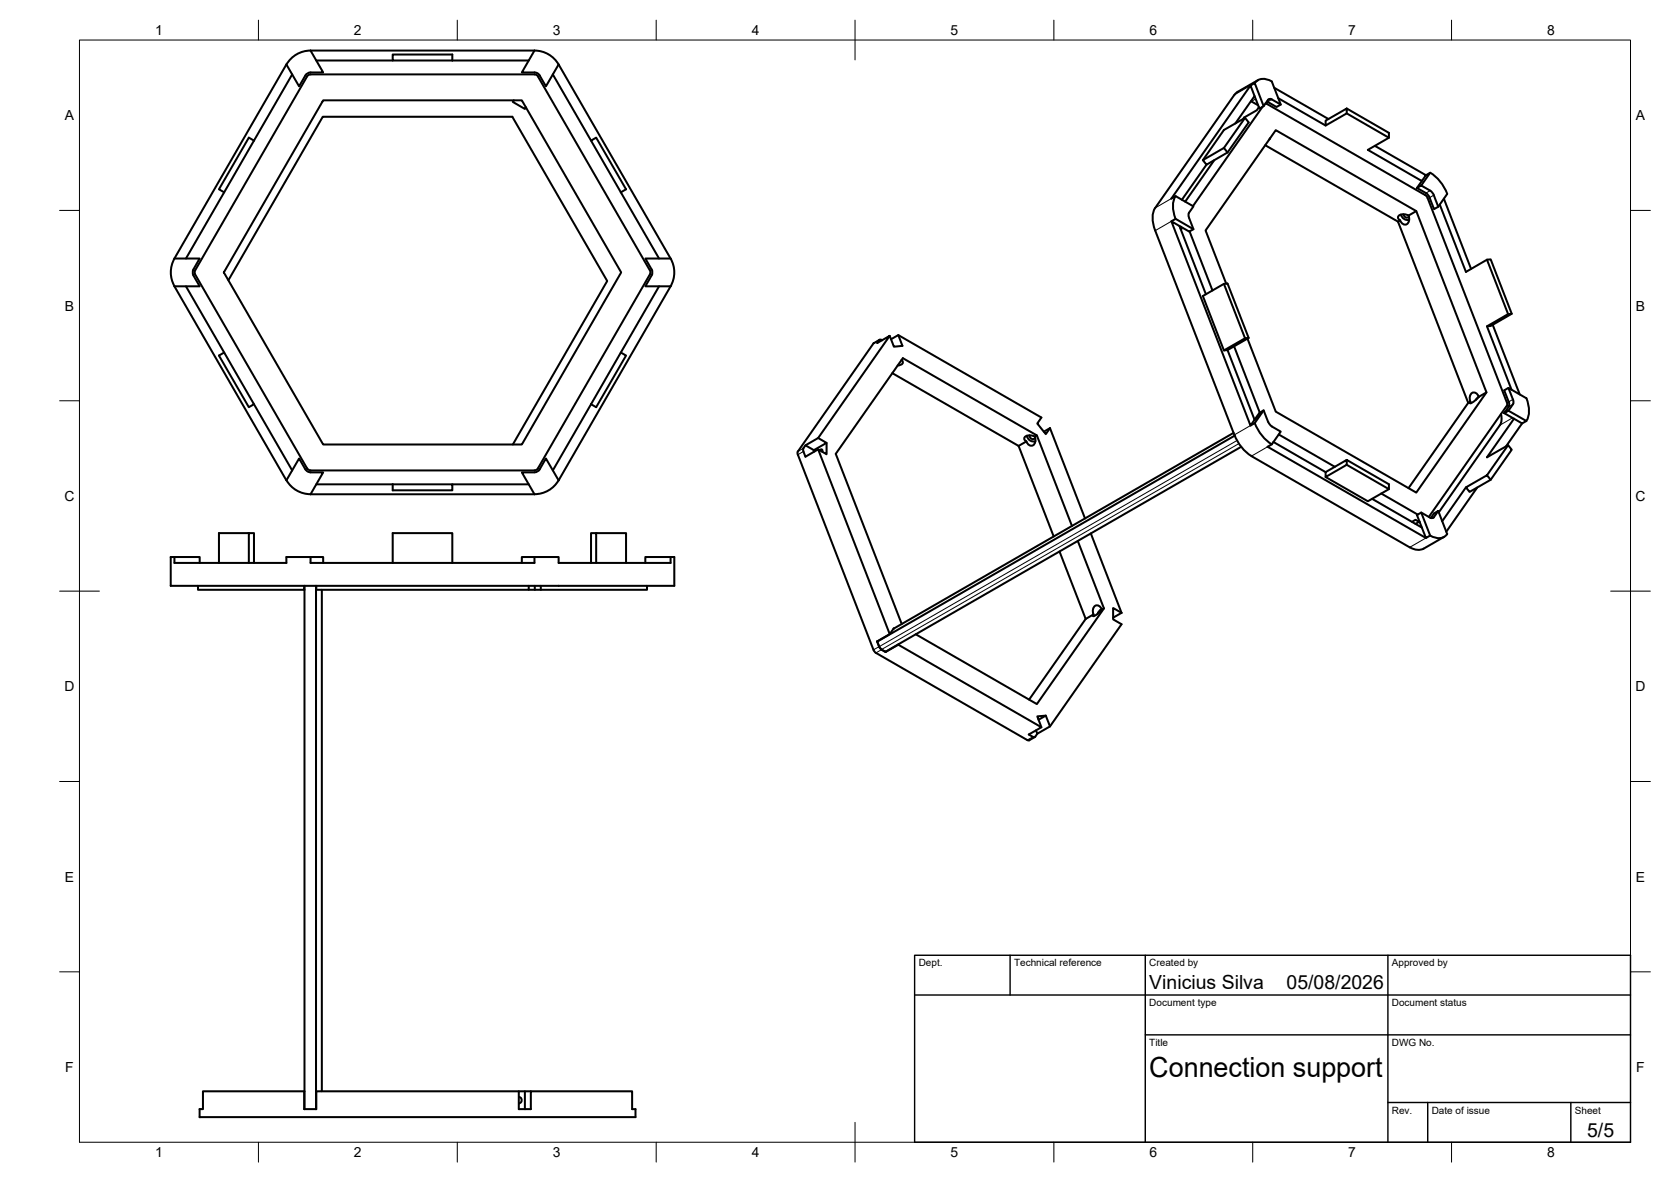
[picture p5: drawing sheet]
<svg xmlns="http://www.w3.org/2000/svg" width="420mm" height="297mm" viewBox="0 0 420 297" stroke-linecap="round" stroke-linejoin="round" font-family="sans-serif">
<!-- layer: Visible -->
<g fill="none" stroke="#000" stroke-width=".51">
<path d="M72 16.2l-28.1 48.8h6.3l-1.6 2.7M72 16.2l3.2 5.5 1.6-2.7M73.5 18.7l-9.6 16.6M77.2 19.2l-28.1 48.7-.2 .5 .2 .6 28.1 48.7M78.1 12.7l3.2 5.5h-3.2a1.49 1.49 0 0 0-1.3 .8M78.1 12.7h56.3M78.1 12.7a7 7 0 0 0-6.1 3.5M79.5 15.2h19.2M98.7 13.7h15v1.5h-15zM113.7 15.2h19.2M134.4 12.7l-3.2 5.5h3.2a1.49 1.49 0 0 1 1.3 .8M134.4 12.7a7 7 0 0 1 6.1 3.5"/>
<path d="M135.3 19.2l28.1 48.7 .2 .5-.2 .6-28.1 48.7M135.3 19.2l-.4-.4-.5-.1h-56.3l-.5 .1-.4 .4M135.7 19l1.6 2.7 3.2-5.5 28.1 48.8h-6.3l1.6 2.7M139 18.7l9.6 16.6M62.6 34.6l1.3 .7-7.5 13-1.3-.7zM81 25.6h.1M81.3 25.2h49.9l25 43.3-25 43.2h-49.9l-25-43.2zM129.2 25.2l-.3 .4 3.1 1.8 .2-.4M148.6 35.3l1.3-.7 7.5 13-1.3 .7zM308.7 38.3l5.3-7.5-.9-1.2-5.4 3.1-5.2 7.5M310.4 23.8l-19.9 28.4a6.4 6.4 0 0 0 0 5.7l19.9 51.4M310.6 31l4.8-6.9-1-2.6-19.9 28.4 1.1-.6 4.5 2.6-1.1 1.6-.2 .5 1.3 3.6-1.1 .6-2.4-1.4"/>
<path d="M311.2 23.1l-.8 .7M313.1 29.6l-5.4 7.6M314.4 21.5l1.1-.6 2.2 5.8M314.6 25.4l.1 .1M314.7 25.5l1.7 1M315.4 24.1l1.3 3.2 1-.6 1.2-1.6M316.3 20.2l-5.2 2.9M316.5 26.9l-.5 .8-3.2 1.8-.2 .4M317.5 26.8l-17.5 25M318.1 36.5l33.4 19.2 17.7 45.5-15 21.5M318.2 26l.3 .1M318.5 26.1l40.2 23.2 20.2 51.8"/>
<path d="M318.6 25.5l.1 .1M318.9 25.1a.64 .64 0 0 1 .9-.1l2.2 1.3M319.4 34.7l-.3 .3M319.8 20.5l2.2 5.8-1 .6-2.3-1.3M319.8 20.5a3.1 3.1 0 0 0-4.3 .4M320.4 22.1l13.6 7.8M321.4 24.7l11.9 6.8M338.6 27.3v1.2l-5.3 3v-1.2l5.3-3 10.6 6.1v1.2l-5.3 3.1 13.6 7.8 1-1.5-12.8-7.4M338.6 28.5l10.6 6.1M56.4 48.3l-9.6 16.7M156.1 48.3l9.6 16.7M294.5 55.6l1.1-.6 4.5 2.6"/>
<path d="M295.6 49.3a6.4 6.4 0 0 0 0 5.7M296.9 57l.2 .5-.2 .1M297 57.2l-.2 .1M299.1 58.2l5.8 14.8M302.5 40.2l5.2-3 1 1.1-5.3 3.1zM303.4 41.4l-6.2 8.8M305.3 40.3l-7.3 10.4M351.6 54.3a2.24 2.24 0 0 1 2.6-.1 1.43 1.43 0 0 1-1.2 2.2l-.7-.6-.2-.4a.74 .74 0 0 1-.5-1.1zM352 55.4l-.5 .3M352.3 53.9a1.74 1.74 0 0 0 2 1.4M352.9 53.8l.3 .7a.77 .77 0 0 0 1.1 0M356.1 53.1l-1.9 1.1"/>
<path d="M356.3 47.2l2.8 1.8 1.5 3.6 1-.6 2.3-3.2M357.5 45.5l-1.2 1.7 1.1-.6 2.5 1.5 .6 .9 1.1 3M358.5 44l1.1-.6-2.2 3.2M359.6 43.4a10.8 10.8 0 0 1 4.3 5.3M362 51.4l6.6 16.9 5.3-3 .9-.1 5.3 13.7M363.1 49.9l6.8 17.7M43.9 72l28.1 48.7M43.9 65a7 7 0 0 0 0 6.9M46.8 72l17.1 29.6-1.3 .7-7.5-12.9 1.3-.8M48.6 69.2l1.6 2.8h-6.3M48.7 67.7a1.49 1.49 0 0 0 0 1.5M57.4 70.4l23.8-41.1h47.6l23.9 41.3-23.8 41.1"/>
<path d="M163.8 67.7a1.49 1.49 0 0 1 0 1.5M163.9 69.2l-1.6 2.8h6.3M165.7 72l-9.6 16.6M168.6 65a7 7 0 0 1 0 6.9M168.6 72l-28.1 48.7-3.2-5.5-1.6 2.8M303.2 73.9l-6.6-17.1-2.1-1.2 19.9 51.3 1-1.4-6.7-17.5M307.7 71.3l5.4 13.7M308.3 71.3l-5.2-13.4 17.7-25.2 35.3 20.4 17.7 45.5-17.7 25.2-35.3-20.4-7.1-18.3M373.9 65.3l5.3 13.6M156.1 88.6l1.3 .8-7.5 12.9-1.3-.7zM219.7 86.2l-19.2 27.5 .1 .6 19 49 .6 .8 38.1 21.9h.5M221 85.5l-.5 .7 3.2-1.8-18 25.7-3.2 1.8-.5 .7-.1 .5 .6 1.7 3.2-1.9 2.1 1.3v-2.9"/>
<path d="M221.1 85.5l.3-.2 .4 .2M221.1 85.4l-1.3 .8M224 85.2l1.9-1 36 20.7-1.1 1.5 2.2 2.7 1-1.5M224.4 93.8l31.7 18.3M225.9 84.2l1 2.7-2.1 .2-1.1-2.7M226.7 90.4a.75 .75 0 0 1 .3 1 .75 .75 0 0 1-.9 .4h-.4M307.7 88.1l5.4-3.1 .9-.1-5.3 3.1zM310.3 87l6.5 16.7M314 84.9l-5.3-13.6h-1l-5.2 3.1 5.2 13.7M369.9 99a1.15 1.15 0 0 1 1.2-.3 1.15 1.15 0 0 1 .7 1l-1.6 1.5-.6 .1 .1-.4a2.05 2.05 0 0 1 .2-1.9zM371.8 99.7l-.7 .8M373.8 98.6l-2 1.1"/>
<path d="M373.9 82l5.3-3.1h.9l-5.3 3zM373.9 82l6.2 15.9M375.3 81.6l6.8 17.5M379.3 97.5l4.5 2.6a6.4 6.4 0 0 1 0 5.7M63.9 101.6l9.6 16.6M76.8 118l-1.6-2.8-3.2 5.5M76.8 117.9a1.49 1.49 0 0 0 1.3 .8h3.2l-3.2 5.5M77.2 117.7l.4 .4 .5 .1M78.1 118.2h56.3M135.3 117.7l-.4 .4-.5 .1M135.7 117.9a1.57 1.57 0 0 1-1.3 .8h-3.2l3.2 5.5M148.6 101.6l-9.6 16.6"/>
<path d="M202.5 111.9l2.1 1.2v.4M205.7 110.1l2.1 1.2-3.2 1.8M205.7 112.9l18 46.4 1.1-1.4M206.1 113.1l.6-.1 .1 .5M256.1 112.1l8.8 22.7M258.2 109.5a1.72 1.72 0 0 0 2.1 1.4M258.9 109.4a.81 .81 0 0 0 .4 .9 .81 .81 0 0 0 1-.3M260.2 109.7l.5-.3-33.7-19.4-16.9 24.1 16.6 42.7M260.2 109.7l-.9-.3a1.17 1.17 0 0 0-1.7 1l.5 .6M260.2 109.7a1.57 1.57 0 0 1-.8 2.3 1.46 1.46 0 0 1-1.3-1.1l-2 1.2M260.7 109.4l8.8 22.8M264 107.6l-1.6 .9"/>
<path d="M264 107.6l8.8 22.7M310.2 108.8l-85.6 49.2M310.4 109.3a10.8 10.8 0 0 0 4.3 5.3l40.4 23.2a3.3 3.3 0 0 0 2.9 .1M310.5 109.5l-89.9 51.7 .1-.1M312.1 112.3l-89.5 51.5-.9-.6M315.4 105.5l1.3-1.8 1-.6-2.2 3.2-1.1 .6M315.5 106.3a10.8 10.8 0 0 0 4.3 5.4M317.7 103.1l1.2 2.9M318.9 106l.6 1 2.5 1.5-2.2 3.2-1.1 .6 39.8 22.9M320.2 111.1l13.1 7.5M321.5 109.2l14.1 8.1M333.3 118.6l5.3-3v1.2l-5.3 3.1z"/>
<path d="M338.6 115.6l10.6 6.1v1.2l-5.3 3.1-10.6-6.1M338.6 116.8l10.6 6.1M369.7 100.9l-.5 .3M377.1 106.9l-15.3 21.9M377.4 104l.1 1.6-.4 1.2M378.9 101.9l-19.6 28M378.9 101.1v.8M379.2 111.9l-5.3 7.5M379.3 103.2l1.1-1.6 .2-.5-1.3-3.6-1.1 .6 1.3 3.6-.2 .5-1.1 1.6 1.1-.6 4.5 2.6-1.1 .6-4.5-2.6M380.7 105.2l-6.8 9.7 5.3-3 .9 1.1-5.3 7.6M382.7 106.4l-4 5.7M43.9 140h-1v7.2h126.6v-7.2h-.9"/>
<path d="M62.6 134h-7.5v7.5M72 120.7a7 7 0 0 0 6.1 3.5M78.1 140h-6.1v1.5h-28.1v-1.5h6.3v1.5M78.1 124.2h56.3M79.5 121.7h19.2M98.7 121.7h15v1.5h-15zM113.7 121.7h19.2M134.4 140h6.1v1.5h28.1v-1.5h-6.3v1.5M140.5 120.7a7 7 0 0 1-6.1 3.5M149.9 134h7.5v7.5M266.4 138.6l6.6 16.9M271 135.9l6.6 17-16.9 24-30.4-17.5"/>
<path d="M274.3 134.1l7.7 19.9M345 125.4l12.5 7.2M347.3 124l9.2 5.3M355 131.1l.9-.5 1.1 .6M356.3 129.4l1.1-.6 2.2 5.8-1.1 .6zM356.8 131.1l-.9 .6M357.4 128.8l2.2 1.3M359.6 130.1a.64 .64 0 0 0 .9-.1l1.1-1.6-1 .6-.8 1.2M361.6 128.4l2.3 5.8a2.99 2.99 0 0 1-4.3 .4M363.1 134.9l-5.2 3M368.6 122.5l5.3-3.1 .9 1.2-5.3 3zM368.6 122.5l-6 8.5"/>
<path d="M371.4 122.5l-7.7 11.1M49.8 147.2v1h26.7v-1M62.6 141.5v-7.5h1.3v7.5M76.5 148.2h.1M76.6 147.2v131.5M79.5 147.2v131.5M79.5 147.2v1h53.4v-1M80.9 148.2v126M81.3 141.5v-1.5h-3.2v1.5h56.3v-1.5h-3.2v1.5M98.7 141.5v-7.5h15v7.5M134.5 147.2v1M136 147.2v1"/>
<path d="M148.6 141.5v-7.5h1.3v7.5M162.7 147.2v1h-29.8M223.7 159.3l-3.2 1.9 .5 1.3M273 155.5l-14.2 20.3M274.9 154.4l-1.9 1.1M275.1 152.5a1.15 1.15 0 0 1 1.2-.3 1.15 1.15 0 0 1 .8 1l-1.7 1.5-.6 .1 .1-.4a2.05 2.05 0 0 1 .2-1.9zM277 153.1l-.6 .4-.4 .8M277.6 152.9l-.5 .3M282 154l-2.1-1.2v2.8l2.1 1.3-18 25.6-3.2 1.9M282 154l-2.1 1.2M220.6 161.2l.5 1.3M221.1 162.5l.6 .8"/>
<path d="M221.1 162.5l.6 .7M221.7 163.3l1 .6 .1-.2M222.7 163.9l3.2-1.9 36 20.8-3.2 1.8 1.5 .6 .6-.8-.3-.9M226 161.9l-.1 .1M263 179.8l-1.9 1.1M260.2 185.2l-1.4 .8M261 180.5v.1M264 182.5l-1-2.7-2.2 .2 1.1 2.8M76.5 274.2v4.5h3v-4.5h51v4.5h3v-4.5h25.4v4.5h.9v2h-109.6v-2h.8v-4.5h25.6M130.5 274.2h3M130.5 275.7a.8 .8 0 0 1 .7 .8 .8 .8 0 0 1-.7 .8M132 274.2v4.5"/>
</g>
<circle cx="156" cy="68.9" r=".25" fill="#000"/>
<!-- layer: Visible Narrow -->
<g fill="none" stroke="#000" stroke-width=".25">
<path d="M314.4 21.5l-4 2.3M315.7 24.9l-1 .6M316.5 27h.1M319.8 25l-1.1 .6M294.5 49.9l-4 2.3M294.5 55.6l-4 2.4M356.4 47.3l-.5 .3M359.6 47.9l-1.1 .6M359.7 50.4l-.4 .2M360.5 49.1l-1 .6M221 85.5l-1.4 .8M202 112.6l-1.4 .9"/>
<path d="M202 113.5l-1.4 .8M311 110.7l-89.9 51.8M311.5 111.5l-91.3 52.6M314.4 106.9l-4 2.4M318.7 112.3l-4 2.3M379.5 101.8l-.9 .5M380.3 105l-3.2 1.9M380.4 101.6l-1.1 .6M380.4 100.4l-1.1 .6M357 131.2h-.1M358.5 135.2l-4 2.3M360.5 130l-.4 .2"/>
<path d="M221 162.5l-1.4 .8M259.7 185.2l-1.4 .8"/>
</g>
<!-- layer: BORDER -->
<g fill="none" stroke="#000" stroke-width=".25">
<path d="M20 10.1h390v276.9h-390zM65 5.1v5M115 5.1v5M165 5.1v5M215 5.1v10M265 5.1v5M315 5.1v5M365 5.1v5M15 52.9h5M410 52.9h5M15 100.7h5M410 100.7h5"/>
<path d="M15 148.6h10M405 148.6h10M15 196.4h5M410 196.4h5M15 244.2h5M410 244.2h5M65 287v5M115 287v5M165 287v5M215 282.1v9.9M265 287v5M315 287v5"/>
<path d="M365 287v5"/>
</g>
<!-- layer: TITLEBLOCK -->
<path d="M230 240.1h180v46.9h-180zM230 250h180M254 240.1v9.9M288 240.1v46.9M349 240.1v46.9M288 260.1h122M349 277.1h61M359 277.1v9.9M395 277.1v9.9" fill="none" stroke="#000" stroke-width=".36"/>
<text font-size="7" x="289" y="270.6">Connection support</text>
<g font-size="4.9">
<text x="289" y="248.5">Vinicius Silva</text>
<text x="323.5" y="248.5">05/08/2026</text>
<text x="399.1" y="285.7">5/5</text>
</g>
<g font-size="3.5">
<text x="39" y="8.8">1</text>
<text x="89" y="8.8">2</text>
<text x="139" y="8.8">3</text>
<text x="189" y="8.8">4</text>
<text x="239" y="8.8">5</text>
<text x="289" y="8.8">6</text>
<text x="339" y="8.8">7</text>
<text x="389" y="8.8">8</text>
<text x="16.3" y="30.2">A</text>
<text x="411.3" y="30.2">A</text>
<text x="16.3" y="78">B</text>
<text x="411.3" y="78">B</text>
<text x="16.2" y="125.9">C</text>
<text x="411.2" y="125.9">C</text>
<text x="16.2" y="173.7">D</text>
<text x="411.2" y="173.7">D</text>
<text x="16.3" y="221.6">E</text>
<text x="411.3" y="221.6">E</text>
<text x="16.4" y="269.4">F</text>
<text x="411.4" y="269.4">F</text>
<text x="39" y="290.8">1</text>
<text x="89" y="290.8">2</text>
<text x="139" y="290.8">3</text>
<text x="189" y="290.8">4</text>
<text x="239" y="290.8">5</text>
<text x="289" y="290.8">6</text>
<text x="339" y="290.8">7</text>
<text x="389" y="290.8">8</text>
</g>
<g font-size="2.5">
<text x="231" y="242.9">Dept.</text>
<text x="255" y="242.9">Technical reference</text>
<text x="289" y="242.9">Created by</text>
<text x="350" y="242.9">Approved by</text>
<text x="289" y="252.8">Document type</text>
<text x="350" y="252.8">Document status</text>
<text x="289" y="262.9">Title</text>
<text x="350" y="262.9">DWG No.</text>
<text x="350" y="279.9">Rev.</text>
<text x="360" y="279.9">Date of issue</text>
<text x="396" y="279.9">Sheet</text>
</g>
</svg>
